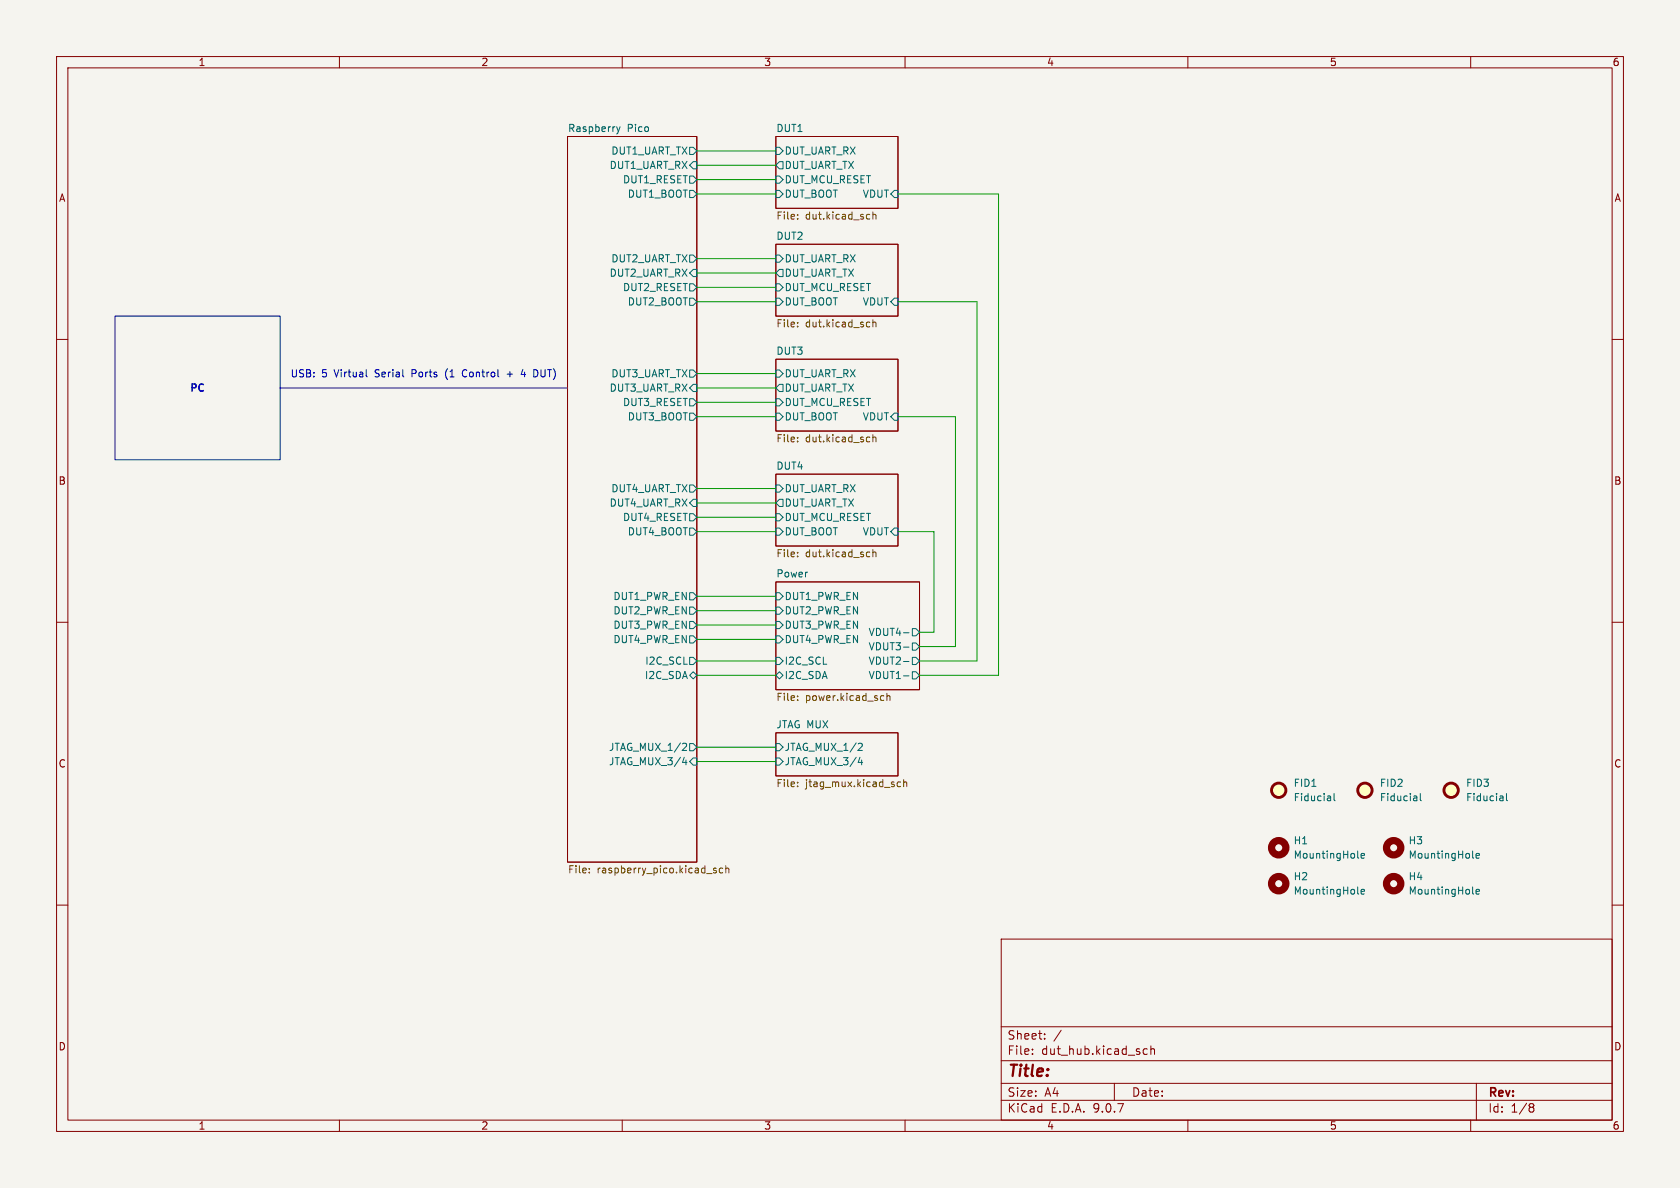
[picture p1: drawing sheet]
<svg xmlns="http://www.w3.org/2000/svg" width="297mm" height="210mm" viewBox="0 0 297 210" stroke-linecap="round" stroke-linejoin="round" font-family="sans-serif">
<path d="M0 0h297v210h-297z" fill="#f5f4ef" stroke="#f5f4ef" stroke-width=".18"/>
<g fill="none" stroke="#840000" stroke-width=".18">
<path d="M10 10h277v190h-277zM12 12h273v186h-273zM60 10v2M110 10v2M160 10v2M210 10v2M260 10v2M100.3 24.1h22.9v128.3h-22.9zM137.2 24.1h21.5v12.7h-21.5zM137.2 43.2h21.5v12.7h-21.5zM10 60h2M137.2 63.5h21.5v12.7h-21.5z"/>
<path d="M285 60h2M137.2 83.8h21.5v12.7h-21.5zM10 110h2M137.2 102.9h25.4v19h-25.4zM285 110h2M137.2 129.5h21.5v7.7h-21.5zM10 160h2M177 166h108v32h-108zM285 160h2M60 198v2M110 198v2M160 198v2"/>
<path d="M177 194.5h108M177 191.5h108M177 187.5h108M177 181.5h108M182.5 186.3v.1M182.5 185.5v.1M184.7 183.6v.1M184.7 182.8v.1M187.6 182.1l-1.3 2M197 191.5v3M202.1 186.1l.3 .3 .4-.1M202.8 185.5l-.4-.1-.3 .3"/>
<path d="M203.5 185.5l.2-.1 .3 .1 .1 .9M203.5 184.9v1.5M210 198v2M260 198v2M261 191.5v6.5M270.6 195.1l.4 .1 .2 .2-.3 .3M270.6 195.7h.3M270.9 195.7l.2 .2 .1 .4-.2 .2-.4 .1"/>
</g>
<g fill="none" stroke="#006464" stroke-width=".18">
<path d="M109 22.4l.3 .9M109.3 23.3l-.3 .4M109.6 22.4l-.3 .9M121.9 31.1h.7l.6 .7-.6 .6h-.7zM121.9 26h.7l.6 .7-.6 .6h-.7zM121.9 33.7h.7l.6 .6-.6 .6h-.7zM122.6 28.6h.6v1.2h-.6l-.7-.6zM137.2 26h.6l.6 .7-.6 .6h-.6zM137.2 33.7h.6l.6 .6-.6 .6h-.6zM137.2 31.1h.6l.6 .7-.6 .6h-.6zM137.2 29.2l.6-.6h.6v1.2h-.6zM158.1 33.7h.6v1.2h-.6l-.6-.6z"/>
<path d="M121.9 50.2h.7l.6 .6-.6 .6h-.7zM121.9 45.1h.7l.6 .6-.6 .7h-.7zM121.9 52.7h.7l.6 .6-.6 .7h-.7zM122.6 47.6h.6v1.3h-.6l-.7-.6zM137.2 45.1h.6l.6 .6-.6 .7h-.6zM137.2 52.7h.6l.6 .6-.6 .7h-.6zM137.2 50.2h.6l.6 .6-.6 .6h-.6zM137.2 48.3l.6-.7h.6v1.3h-.6zM157.5 53.3l.6-.6h.6v1.3h-.6zM121.9 65.4h.7l.6 .6-.6 .7h-.7zM121.9 68.6l.7-.7h.6v1.3h-.6zM121.9 70.5h.7l.6 .6-.6 .7h-.7z"/>
<path d="M121.9 73h.7l.6 .7-.6 .6h-.7zM137.2 65.4h.6l.6 .6-.6 .7h-.6zM137.2 73h.6l.6 .7-.6 .6h-.6zM137.2 70.5h.6l.6 .6-.6 .7h-.6zM137.2 68.6l.6-.7h.6v1.3h-.6zM157.5 73.7l.6-.7h.6v1.3h-.6zM121.9 90.8h.7l.6 .6-.6 .7h-.7zM121.9 85.7h.7l.6 .7-.6 .6h-.7zM121.9 93.3h.7l.6 .7-.6 .6h-.7zM122.6 88.3h.6v1.2h-.6l-.7-.6zM137.2 85.7h.6l.6 .7-.6 .6h-.6zM137.2 93.3h.6l.6 .7-.6 .6h-.6z"/>
<path d="M137.2 90.8h.6l.6 .6-.6 .7h-.6zM137.8 88.3h.6v1.2h-.6l-.6-.6zM157.5 94l.6-.7h.6v1.3h-.6zM121.9 116.2h.7l.6 .6-.6 .7h-.7zM121.9 119.4l.7-.7 .6 .7-.6 .6zM121.9 107.3h.7l.6 .7-.6 .6h-.7zM121.9 112.4h.7l.6 .6-.6 .7h-.7zM121.9 109.9h.7l.6 .6-.6 .6h-.7zM121.9 104.8h.7l.6 .6-.6 .6h-.7zM137.2 116.2h.6l.6 .6-.6 .7h-.6zM137.2 119.4l.6-.7 .6 .7-.6 .6zM137.2 109.9h.6l.6 .6-.6 .6h-.6z"/>
<path d="M137.2 112.4h.6l.6 .6-.6 .7h-.6zM137.2 107.3h.6l.6 .7-.6 .6h-.6zM137.2 104.8h.6l.6 .6-.6 .6h-.6zM159.7 116.9h1M159.7 114.4h1M159.7 111.9h1M159.7 119.5h1M161.3 116.2h.6l.7 .6-.7 .7h-.6zM161.3 113.7h.6l.7 .6-.7 .6h-.6zM161.3 111.1h.6l.7 .7-.7 .6h-.6zM161.3 118.7h.6l.7 .7-.7 .6h-.6zM120.7 134.8h.7"/>
<path d="M120.8 131.4l.5 .1 .1 .3-.8 .9h.8M121.3 134.4v.8M121.9 131.4h.7l.6 .7-.6 .6h-.7zM122.6 134h.6v1.3h-.6l-.7-.7zM137.2 131.4h.6l.6 .7-.6 .6h-.6zM137.2 134h.6l.6 .6-.6 .7h-.6zM151.7 134.8h.8M151.9 131.4l.4 .1 .1 .3-.7 .9h.7M152.3 134.4v.8M235.2 140.8v.7M235.2 141.5h-.1M235.2 141l-.1 .1"/>
<path d="M235.8 140.3v1.1l.2 .1M240 151.5l.2 .2M240 157.9l.2 .2M240.6 151.3l.6-.1v-.3h-.4l-.2 .1 .1 .6h.5M240.6 157.6l.6-.1v-.2l-.4-.1-.2 .2 .1 .6h.5M250.4 140.8l.1 .7M250.5 141.5h-.1M250.5 141l-.1 .1M251.1 140.3v1.1l.2 .1M260.3 151.5l.2 .2M260.3 157.9l.2 .2M260.9 151.3l.6-.1v-.3h-.4l-.2 .1 .1 .6h.5"/>
<path d="M260.9 157.6l.6-.1v-.2l-.4-.1-.2 .2 .1 .6h.5M265.7 140.8v.7M265.7 141.5h-.1M265.7 141l-.1 .1M266.3 140.3v1.1l.2 .1"/>
</g>
<g fill="none" stroke="#725600" stroke-width=".18">
<path d="M141 38.6v.1M141 38v.1M153.6 37.9l.2 .1M153.8 38.7h-.2M154.3 37.5v1.2M154.3 38l.2-.1 .3 .1 .1 .7M141 57v.1M141 57.7v.1M153.6 56.9l.2 .1M153.8 57.7l-.2 .1M154.3 56.5v1.3M154.3 57.1l.2-.2 .3 .1 .1 .8"/>
<path d="M141 77.3v.1M141 78v.1M153.6 77.3h.2M153.8 78l-.2 .1M154.3 76.8v1.3M154.3 77.4l.2-.1h.3l.1 .8M141 97.6v.2M141 98.3v.1M153.6 97.6h.2M153.8 98.4h-.2M154.3 97.2v1.2M154.3 97.7l.2-.1h.3l.1 .8"/>
<path d="M141 123v.2M141 123.7v.1M141 138.3v.1M141 138.9v.2M155.9 123h.3M156.2 123.8h-.3M156.8 123.1l.2-.1h.3v.8M156.8 122.6v1.2M159.2 138.3l-.3-.1-.3 .3 .1 .5h.5M159.8 138.3l.1-.1 .3 .1 .1 .8M159.8 137.8v1.3M104.2 154.2v.1"/>
<path d="M104.2 153.5v.1M126.6 153.5h-.3l-.2 .1 .1 .2 .4 .1v.3h-.5M127.8 153.5h-.4l-.2 .2 .1 .5h.5M128.3 153.6l.2-.1h.3l.1 .8M128.3 153v1.3"/>
</g>
<g fill="none" stroke="#840000" stroke-width="1.3">
<circle cx="226.1" cy="149.9" r="1.27"/>
<circle cx="226.1" cy="156.2" r="1.27"/>
<circle cx="246.4" cy="156.2" r="1.27"/>
<circle cx="246.4" cy="149.9" r="1.27"/>
</g>
<g fill="#ffffc2" stroke="#ffffc2" stroke-width=".18">
<circle cx="256.5" cy="139.7" r="1.27"/>
<circle cx="226.1" cy="139.7" r="1.27"/>
<circle cx="241.3" cy="139.7" r="1.27"/>
</g>
<g fill="none" stroke="#840000" stroke-width=".51">
<circle cx="226.1" cy="139.7" r="1.27"/>
<circle cx="241.3" cy="139.7" r="1.27"/>
<circle cx="256.5" cy="139.7" r="1.27"/>
</g>
<path d="M20.3 55.9h29.2v25.4h-29.2zM49.5 68.6h50.8M64.7 66.4l.2 .2M72.8 66h.5M73.3 65.4h-.5v1.2M79.1 65.2a1.49 1.49 0 0 0 0 1.8M82.3 65.4a.64 .64 0 0 0-.6 .6 .64 .64 0 0 0 .6 .6M89.7 66.1h.9M90.1 65.7v.9M92.4 65.3l-.3 .9h.8M92.7 65.8v.8" fill="none" stroke="#0000c2" stroke-width=".18"/>
<g fill="none" stroke="#009600" stroke-width=".18">
<path d="M123.2 34.3h14M123.2 29.2h14M123.2 26.7h14M123.2 31.8h14M158.7 34.3h17.8v85.1h-13.9M123.2 53.3h14M123.2 50.8h14M123.2 45.7h14M123.2 48.3h14M158.7 53.3h14v63.5h-10.1M123.2 73.7h14M123.2 66h14"/>
<path d="M123.2 68.6h14M123.2 71.1h14M158.7 73.7h10.2v40.6h-6.3M123.2 94h14M123.2 86.4h14M123.2 88.9h14M123.2 91.4h14M158.7 94h6.4v17.8h-2.5M123.2 116.8h14M123.2 119.4h14M123.2 113h14M123.2 110.5h14"/>
<path d="M123.2 108h14M123.2 105.4h14M123.2 132.1h14M123.2 134.6h14"/>
</g>
<text font-size="2.8" fill="#840000" x="178" y="190.9">Title:</text>
<g font-size="2.1" fill="#840000">
<text x="178" y="184">Sheet:</text>
<text x="178" y="186.7">File:</text>
<text x="184.1" y="186.7">dut_hub.kicad_sch</text>
<text x="178" y="196.9">KiCad</text>
<text x="178" y="194.1">Size:</text>
<text x="184.7" y="194.1">A4</text>
<text x="185.7" y="196.9">E.D.A.</text>
<text x="193.3" y="196.9">9.0.7</text>
<text x="200" y="194.1">Date:</text>
<text x="263" y="194.3">Rev:</text>
<text x="263" y="196.9">Id:</text>
<text x="267.1" y="196.9">1/8</text>
</g>
<g font-size="1.8" fill="#840000">
<text x="35" y="11.9">1</text>
<text x="85" y="11.9">2</text>
<text x="135" y="11.9">3</text>
<text x="185" y="11.9">4</text>
<text x="235" y="11.9">5</text>
<text x="285" y="11.9">6</text>
<text x="10.3" y="35.9">A</text>
<text x="285.3" y="35.9">A</text>
<text x="10.3" y="85.9">B</text>
<text x="285.3" y="85.9">B</text>
<text x="10.3" y="135.9">C</text>
<text x="285.3" y="135.9">C</text>
<text x="10.3" y="185.9">D</text>
<text x="285.3" y="185.9">D</text>
<text x="35" y="199.9">1</text>
<text x="85" y="199.9">2</text>
<text x="135" y="199.9">3</text>
<text x="185" y="199.9">4</text>
<text x="235" y="199.9">5</text>
<text x="285" y="199.9">6</text>
</g>
<g font-size="1.8" fill="#006464">
<text x="100.3" y="23.4">Raspberry</text>
<text x="110.9" y="23.4">Pico</text>
<text x="137.2" y="23.4">DUT1</text>
<text x="108" y="27.5">DUT1_UART_TX</text>
<text x="138.6" y="27.5">DUT_UART_RX</text>
<text x="107.7" y="30.1">DUT1_UART_RX</text>
<text x="110" y="32.6">DUT1_RESET</text>
<text x="110.9" y="35.2">DUT1_BOOT</text>
<text x="138.6" y="35.2">DUT_BOOT</text>
<text x="138.6" y="32.6">DUT_MCU_RESET</text>
<text x="138.6" y="30.1">DUT_UART_TX</text>
<text x="152.4" y="35.2">VDUT</text>
<text x="108" y="46.6">DUT2_UART_TX</text>
<text x="137.2" y="42.5">DUT2</text>
<text x="138.6" y="46.6">DUT_UART_RX</text>
<text x="107.7" y="49.1">DUT2_UART_RX</text>
<text x="110" y="51.7">DUT2_RESET</text>
<text x="138.6" y="51.7">DUT_MCU_RESET</text>
<text x="138.6" y="49.1">DUT_UART_TX</text>
<text x="110.9" y="54.2">DUT2_BOOT</text>
<text x="138.6" y="54.2">DUT_BOOT</text>
<text x="152.4" y="54.2">VDUT</text>
<text x="137.2" y="62.8">DUT3</text>
<text x="107.7" y="69.4">DUT3_UART_RX</text>
<text x="108" y="66.9">DUT3_UART_TX</text>
<text x="110" y="72">DUT3_RESET</text>
<text x="138.6" y="66.9">DUT_UART_RX</text>
<text x="138.6" y="72">DUT_MCU_RESET</text>
<text x="138.6" y="69.4">DUT_UART_TX</text>
<text x="110.9" y="74.5">DUT3_BOOT</text>
<text x="138.6" y="74.5">DUT_BOOT</text>
<text x="152.4" y="74.5">VDUT</text>
<text x="137.2" y="83.1">DUT4</text>
<text x="107.7" y="89.8">DUT4_UART_RX</text>
<text x="108" y="87.2">DUT4_UART_TX</text>
<text x="138.6" y="87.2">DUT_UART_RX</text>
<text x="138.6" y="89.8">DUT_UART_TX</text>
<text x="110" y="92.3">DUT4_RESET</text>
<text x="110.9" y="94.8">DUT4_BOOT</text>
<text x="138.6" y="94.8">DUT_BOOT</text>
<text x="138.6" y="92.3">DUT_MCU_RESET</text>
<text x="152.4" y="94.8">VDUT</text>
<text x="108.3" y="106.3">DUT1_PWR_EN</text>
<text x="137.2" y="102.2">Power</text>
<text x="138.6" y="106.3">DUT1_PWR_EN</text>
<text x="108.3" y="108.8">DUT2_PWR_EN</text>
<text x="108.3" y="113.9">DUT4_PWR_EN</text>
<text x="108.3" y="111.4">DUT3_PWR_EN</text>
<text x="138.6" y="111.4">DUT3_PWR_EN</text>
<text x="138.6" y="113.9">DUT4_PWR_EN</text>
<text x="138.6" y="108.8">DUT2_PWR_EN</text>
<text x="153.5" y="112.6">VDUT4-</text>
<text x="114" y="117.7">I2C_SCL</text>
<text x="138.6" y="117.7">I2C_SCL</text>
<text x="153.5" y="117.7">VDUT2-</text>
<text x="153.5" y="115.2">VDUT3-</text>
<text x="113.9" y="120.2">I2C_SDA</text>
<text x="138.6" y="120.2">I2C_SDA</text>
<text x="153.5" y="120.2">VDUT1-</text>
<text x="137.2" y="128.8">JTAG MUX</text>
<text x="107.6" y="132.9">JTAG_MUX_1/2</text>
<text x="107.6" y="135.5">JTAG_MUX_3/4</text>
<text x="138.6" y="132.9">JTAG_MUX_1/2</text>
<text x="138.6" y="135.5">JTAG_MUX_3/4</text>
<text x="228.6" y="139.3">FID1</text>
<text x="228.6" y="141.8">Fiducial</text>
<text x="243.8" y="139.3">FID2</text>
<text x="243.8" y="141.8">Fiducial</text>
<text x="259.1" y="139.3">FID3</text>
<text x="259.1" y="141.8">Fiducial</text>
<text x="228.6" y="149.5">H1</text>
<text x="248.9" y="149.5">H3</text>
<text x="228.6" y="152">MountingHole</text>
<text x="228.6" y="155.8">H2</text>
<text x="248.9" y="152">MountingHole</text>
<text x="248.9" y="155.8">H4</text>
<text x="228.6" y="158.3">MountingHole</text>
<text x="248.9" y="158.3">MountingHole</text>
</g>
<g font-size="1.8" fill="#725600">
<text x="137.2" y="39.1">File:</text>
<text x="142.4" y="39.1">dut.kicad_sch</text>
<text x="137.2" y="58.2">File:</text>
<text x="142.4" y="58.2">dut.kicad_sch</text>
<text x="137.2" y="78.5">File:</text>
<text x="142.4" y="78.5">dut.kicad_sch</text>
<text x="137.2" y="98.8">File:</text>
<text x="142.4" y="98.8">dut.kicad_sch</text>
<text x="137.2" y="124.2">File:</text>
<text x="142.4" y="124.2">power.kicad_sch</text>
<text x="137.2" y="139.5">File:</text>
<text x="142.4" y="139.5">jtag_mux.kicad_sch</text>
<text x="100.3" y="154.7">File:</text>
<text x="105.6" y="154.7">raspberry_pico.kicad_sch</text>
</g>
<g font-size="1.8" fill="#0000c2">
<text x="33.4" y="69.6">PC</text>
<text x="51.3" y="66.9">USB:</text>
<text x="56.9" y="66.9">5</text>
<text x="59.3" y="66.9">Virtual</text>
<text x="66.6" y="66.9">Serial</text>
<text x="73.3" y="66.9">Ports</text>
<text x="79.5" y="66.9">(1</text>
<text x="82.7" y="66.9">Control</text>
<text x="93.6" y="66.9">4</text>
<text x="96" y="66.9">DUT)</text>
</g>
</svg>
